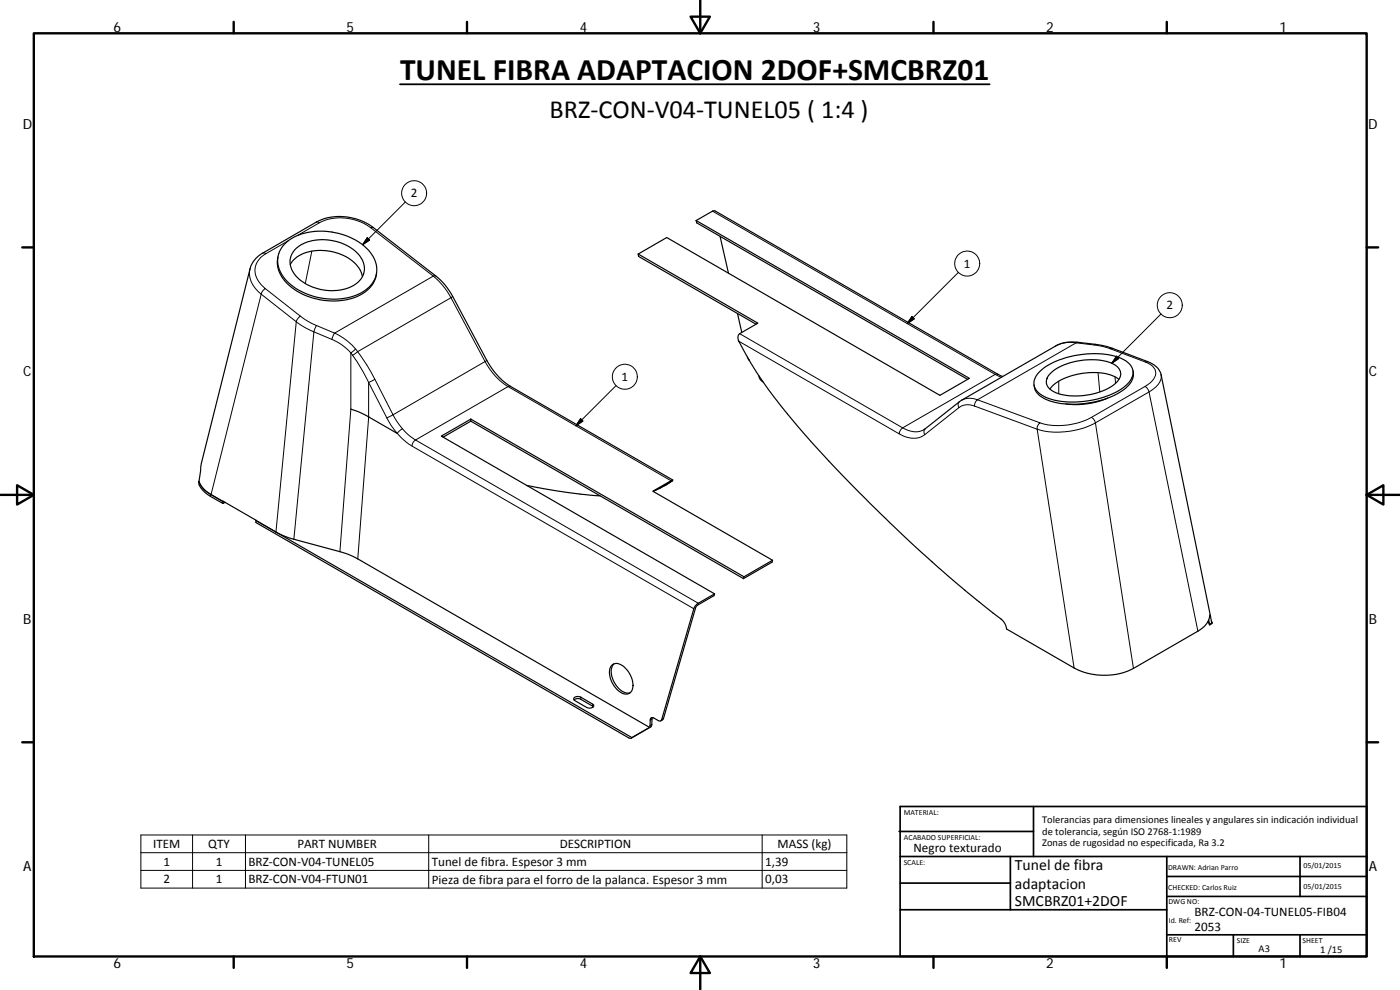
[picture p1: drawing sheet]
<svg xmlns="http://www.w3.org/2000/svg" width="420mm" height="297mm" viewBox="0 0 420 297" stroke-linecap="round" stroke-linejoin="round" font-family="sans-serif">
<g fill="none" stroke="#000" stroke-width=".36">
<path d="M83.4 77.1a9.4 9.4 0 0 0 4.7 9.6 20.6 20.6 0 0 0 20.4 1.6 8.4 8.4 0 0 0 4.5-6.3M85.9 72.8a17.6 17.6 0 0 1 15.7-2.8 14.9 14.9 0 0 1 11.2 8.9 7.6 7.6 0 0 1-4.4 9 20.2 20.2 0 0 1-22.9-4.2 7.4 7.4 0 0 1 .4-10.9zM87.1 79.4a10.1 10.1 0 0 1 9.8-4.2 13.1 13.1 0 0 1 11.3 6.1l.6 1.7M88.8 74.6a14.2 14.2 0 0 1 15.1-1 8.3 8.3 0 0 1 5.5 7.5 7.1 7.1 0 0 1-6 5.7 15.3 15.3 0 0 1-14.9-4.4 5.6 5.6 0 0 1 .3-7.8zM191.5 76.2l35.9 20.8-5.4 3.1a1.74 1.74 0 0 0-.3 2.3l3.2 5.7a135 135 0 0 0 17.5 23.2 449.5 449.5 0 0 0 58.6 54.9l.7 1 .4 1.5 20.3 11.7a19.7 19.7 0 0 0 17.8 .2l19.3-11.2a6.4 6.4 0 0 0 3.7-5l.6 2.4M191.5 76.2l.2 .7 35.2 20.4M208.9 66.2l4.9-2.8 .8-.1 86.3 49.7M208.9 66.2l.2 .7 81.3 46.9M208.9 66.2l82 47.3-8.8 5.1-82-47.3-8.6 4.9M216.1 70.9l2.5 11.1M221.3 94l1.3 5.8M224.3 107.1l.6 1"/>
<path d="M227.8 112.8a2.3 2.3 0 0 0 1.2 1.8M312.1 111.4a25.8 25.8 0 0 1 17.8-5.2 12.5 12.5 0 0 1 9.5 3.5 4.2 4.2 0 0 1-1.4 5.8 25.9 25.9 0 0 1-17.1 5.1 13.9 13.9 0 0 1-9.8-3.4 4.1 4.1 0 0 1 1-5.8zM315.4 111.9a19.8 19.8 0 0 1 18.6-2.8 3.3 3.3 0 0 1 2.3 2.9 3.3 3.3 0 0 1-1.8 3.2 20 20 0 0 1-18.1 2.4 3.2 3.2 0 0 1-2.3-2.5 3.2 3.2 0 0 1 1.3-3.2zM332.4 119.4a24.3 24.3 0 0 1-12.5 1.8M335.8 113.8a15.3 15.3 0 0 0-12-1.6l-.8 .2a12.9 12.9 0 0 0-7.9 4.4M340 111.3a5.4 5.4 0 0 1-2.7 5.6 27.7 27.7 0 0 1-22.9 3.2 5.5 5.5 0 0 1-4.1-4.6M105.3 122.7l4.7 2 9.2 5.3M119.2 130h.1M141.3 125.8l82 47.3M141.3 125.8v.6M141.3 126.4l81.8 47.2M141.3 125.8l-8.9 5.1 82 47.3"/>
<path d="M141.3 126.4l-8.3 4.8M277.3 128.9l11.3-8.8 28.1-16.2a10.4 10.4 0 0 1 6.6-1.2l8.8 1.2 12.4 4.6a5.8 5.8 0 0 1 4 3.9l14.8 72.6M59.6 144.5l.1 .6a6.6 6.6 0 0 0 3.5 3.8l3.7 2.2M59.7 144.4a7.3 7.3 0 0 0 3.6 4l3.6 2.1-3.7-2.2a8.1 8.1 0 0 1-3.6-3.8M59.7 144.4l-.1 .1M66.9 151.1v-.7l9.9 5.7v.7l111.9 64.6 .5 .1 .4-.2M67.4 150.6l-.5 .5M76.8 156.2h.1M76.8 156.2l112.8 65.1M82.8 159.6l3.7 1.7 15.5 4.2 2.5 .8 2.2 1 88.2 50.9M158.1 145.6l12.1 2.1 9.9 1.1M198.1 146.5l-1.5 .7"/>
<path d="M198.1 146.5h-.1M201.2 144.6l-5.1 2.9M201.2 144.6l-3.1 1.9M201.8 144.3l.1-.3-6 3.4 35.9 20.7M201.8 144.3l-2.4 1.4M201.8 144.3l-.6 .3M201.9 144l-48.7-28.1a21 21 0 0 1-7.1-7.8l-10.2-19.2a18.9 18.9 0 0 0-5.1-6.1l-18.8-14.6a16.5 16.5 0 0 0-17.1-1.5l-16 9.2a7.8 7.8 0 0 0-3.9 4.7l-14.6 58.4-.7 5.4M214.4 178.2l-.1 .5-4.9 2.8-.6 .7-9.7 33.4-.8 .7M214.4 178.2l-4.8 2.8-1.3 1.4-9.7 33.5-.3 .4h-.4l-1.7-.9a.64 .64 0 0 0-.7 0 .64 .64 0 0 0-.4 .6l-.2 2.2M223.3 173.1l-.2 .5M231.8 168.1l-.1 .6-8.6 4.9M231.8 168.1l-8.5 5"/>
<path d="M183.6 199.6a2.83 2.83 0 0 1 4.1 .9 6.1 6.1 0 0 1 1.7 7.1 2.74 2.74 0 0 1-4.1-.6 6.5 6.5 0 0 1-1.9-7.1zM184.3 199.2a4.8 4.8 0 0 0 .2 5.8 4.6 4.6 0 0 0 4.6 2.9M362.7 186l.3 1.5-.5-1M363.5 186.3l.3 .5M363.8 186.8l-.1 .3-.7 .4M172.3 210a1.7 1.7 0 0 1 2-.2l3.8 2.2M172.3 209.4a1.77 1.77 0 0 1 2-.2l3.5 2a.65 .65 0 0 1 .3 .9 .65 .65 0 0 1-.8 .3h-1l-3.8-2.2-.3-.4zM194.9 218.2l-5.3 3.1M195.8 215.3l-.4 2.7-5.9 3.5"/>
</g>
<circle cx="66.9" cy="150.5" r=".18" fill="#000"/>
<g fill="none" stroke="#000" stroke-width=".3">
<path d="M79.8 76.1a5.7 5.7 0 0 0-1.2 9.6l1 .9-.8 .7-.4 1-15.1 60.1M86.5 72.3l-6.7 3.8-.9-.2M93.6 75.4l-2 9.7M94.9 66.7a3.6 3.6 0 0 0 2.8-.7 15.5 15.5 0 0 1 13.5 2.3M95.9 66.8l-6.7 3.9M110.2 71.3l.7 .7-2.1 1.4zM112 68.2l-.8 .1 18.8 14.5-29.6 17.1a18.4 18.4 0 0 1 6.3 4.8l-1.4 1.2M121.7 60.6l-12.9 12.8M213.8 63.4l84.9 48.9h.7M75 80.6a7.5 7.5 0 0 0 3.4 7.7l11.2 8.7 4.6 2.6M79.6 86.6l10.6 8.3-1 .9-.3 .7-6.1 63.1M90.2 94.9l2.2 1.5 2.6 1.3-.8 1.9"/>
<path d="M94.2 99.6l-6 62.2M94.2 99.6l5.4 2.2M95 97.7l5.4 2.2-.8 1.9M130.8 82.8h-.8a21.3 21.3 0 0 1 5.3 6.5l-28 16.2 2.8 4 2.4 4.3-1.9 .9M135.9 88.9l-.6 .4 10.3 19.2-27.6 16 2.8 4.1M273.7 95l.7 .7-2.1 1.4zM287.6 81.7l-15.3 15.4M348.4 94.2l-14.7 14.8M99.6 101.8a14.9 14.9 0 0 1 5.7 4.1M105.3 105.9l.5 .7M105.3 105.9v16.8l-3.3 42.8M105.8 106.6l3.2 4.9 1.6 3.2"/>
<path d="M106.7 104.7l.6 .8-1.5 1.1M110.6 114.7l5.5 10.7M110.6 114.7v10.4M112.5 113.8l5.5 10.7-1.9 .9M146.1 108.1l-.5 .4a19.7 19.7 0 0 0 6.9 7.5M152.5 116l-27.8 16-1.8-1.2-2.1-2.2-1.6 1.4M152.5 116l48.9 28.3M153.2 115.9l-.7 .1M184.9 115.7l-12.1 12M221.7 102.4l48.2 27.8a2.44 2.44 0 0 1 1-1.8M222 100.1l48.9 28.3M300.6 113.2l-1.9-.9-27.8 16.1"/>
<path d="M316.7 103.9a9.2 9.2 0 0 1 6.2-1l-29.5 17.1 18.7 6.9a2.08 2.08 0 0 0-.8 1.9M317.7 114.4v3.8M323.3 102.7l-.4 .2 5.5 .6M328.7 103.3l-.3 .2 2.6 .4 2.2 .7M329.5 111.8l.6 5.8M333.9 104.5l-.7 .1 10.6 4M334.6 113.1l.2 1.9M335.1 106.9l.7 .7-2.1 1.4zM344.5 108.5l-.7 .1a3.6 3.6 0 0 1 2.9 4.1 6.2 6.2 0 0 1-3.1 3.3M348.5 112.4a5.1 5.1 0 0 1-3.1 4.8l-16.7 9.7M110.6 125.1l-3.2 42.6M116.1 125.4l1.2 2.1 1.9 2.5"/>
<path d="M119.2 130a17.5 17.5 0 0 0 4.4 3.8M174.2 125.6l.8 .7-2.2 1.4zM269.9 130.2a6.8 6.8 0 0 0 7.6 .2M270.9 128.4a6.3 6.3 0 0 0 6.4 .5M277.7 128.7a1.35 1.35 0 0 0-.2 1.7M287.8 122.3l-10.3 8.1M287.9 120.5a1.35 1.35 0 0 0-.1 1.8M288.6 120.1a5.5 5.5 0 0 1 4.8-.1 2.15 2.15 0 0 0-.9 1.8M292.5 121.8l18.8 7M292.5 121.8a4.7 4.7 0 0 0-4.7 .5M311.3 128.8l11.1 71.6M312.1 126.9a20.6 20.6 0 0 0 15.4-1.7 2.4 2.4 0 0 1 1.2 1.7"/>
<path d="M327.5 125.2l16.1-9.2a2.28 2.28 0 0 1 1.2 1.6l14.7 71.8M328.7 126.9a24.1 24.1 0 0 1-17.4 1.9M328.7 126.9l11.5 73.7M63.2 148.3v.6M201 144.6l.1 .1M209.6 181l-84.9-49a2.28 2.28 0 0 0-1.1 1.8l84.6 48.8M363.3 184.9l-.3 .1M363.7 186.9l-.7 .4M174.3 209.2v.6M177.8 211.2v.7M195.6 217.4l-.5 .3M195.7 215.7l-.6 .3"/>
<path d="M199.1 215.6l-.5 .3M42.3 250.5h211.8v16h-211.8zM42.3 255.8h211.8M57.8 250.5v16M73.7 250.5v16M128.7 250.5v16M228.7 250.5v16M42.3 261.2h211.8"/>
<circle cx="124.3" cy="58" r="3.7"/>
<circle cx="290.3" cy="79.1" r="3.8"/>
<circle cx="351.1" cy="91.6" r="3.7"/>
<circle cx="187.5" cy="113" r="3.7"/>
</g>
<g fill="none" stroke="#000" stroke-width=".71">
<path d="M10.1 10h400.1v277h-400.1zM70.1 6.6v3.4M140.2 6.6v3.4M207.3 5h5.8l-2.9 5zM210.2 0v10M280.2 6.6v3.4M350.2 6.6v3.4M6.7 74.2h3.4M410.2 74.2h3.4M.2 148.5h9.9M5.1 145.6l5 2.9-5 2.9zM410.2 148.5l5-2.9v5.8z"/>
<path d="M410.2 148.5h9.9M6.7 222.7h3.4M410.2 222.7h3.4M70.1 287v3.4M140.2 287v3.4M210.2 287l2.9 5h-5.8zM210.2 287v10M280.2 287v3.4M350.2 287v3.4"/>
</g>
<g fill="none" stroke="#000" stroke-width=".51">
<path d="M269.8 249.5h40.4M270.1 257h140.1M270.1 242h140.1v45h-140.1zM303.2 257v16M310.2 242v15M350.2 257v30M390.2 257v12M270.1 273h80.1M270.1 265h33.1M350.2 269h60M350.2 263h60M350.2 280.5h60"/>
<path d="M370.2 280.5v6.5M390.2 280.5v6.5"/>
</g>
<path d="M120 25.3h177" fill="none" stroke="#000" stroke-width=".53"/>
<path d="M110.2 71.3l.7 .7-2.1 1.4zM273.7 95l.7 .7-2.1 1.4zM335.1 106.9l.7 .7-2.1 1.4zM174.2 125.6l.8 .7-2.2 1.4z" fill="#000" stroke="#000" stroke-width=".3"/>
<text font-size="9.4" x="120" y="24">TUNEL FIBRA ADAPTACION 2DOF+SMCBRZ01</text>
<text font-size="7.9" x="164.9" y="35.5">BRZ‐CON‐V04‐TUNEL05 ( 1:4 )</text>
<g font-size="4.7">
<text x="304.6" y="261.2">Tunel de fibra</text>
<text x="304.6" y="266.6">adaptacion</text>
<text x="304.6" y="272">SMCBRZ01+2DOF</text>
</g>
<g font-size="4.2">
<text x="34" y="9.6">6</text>
<text x="104" y="9.6">5</text>
<text x="174" y="9.6">4</text>
<text x="244" y="9.6">3</text>
<text x="314" y="9.6">2</text>
<text x="384" y="9.6">1</text>
<text x="6.8" y="38.7">D</text>
<text x="410.6" y="38.7">D</text>
<text x="7" y="112.9">C</text>
<text x="410.8" y="112.9">C</text>
<text x="7" y="187.1">B</text>
<text x="410.8" y="187.1">B</text>
<text x="7" y="261.3">A</text>
<text x="410.8" y="261.3">A</text>
<text x="34" y="290.4">6</text>
<text x="104" y="290.4">5</text>
<text x="174" y="290.4">4</text>
<text x="244" y="290.4">3</text>
<text x="314" y="290.4">2</text>
<text x="384" y="290.4">1</text>
</g>
<g font-size="3.9">
<text x="123.3" y="59.2">2</text>
<text x="289.3" y="80.4">1</text>
<text x="350.1" y="92.9">2</text>
<text x="186.6" y="114.3">1</text>
<text x="45.9" y="254.4">ITEM</text>
<text x="62.5" y="254.4">QTY</text>
<text x="89.2" y="254.4">PART NUMBER</text>
<text x="168" y="254.4">DESCRIPTION</text>
<text x="233.4" y="254.5">MASS (kg)</text>
<text x="274.1" y="255.6">Negro texturado</text>
<text x="49.1" y="259.7">1</text>
<text x="64.8" y="259.7">1</text>
<text x="74.6" y="259.8">BRZ‐CON‐V04‐TUNEL05</text>
<text x="129.6" y="259.8">Tunel de fibra. Espesor 3 mm</text>
<text x="229.6" y="259.8">1,39</text>
<text x="49.1" y="265.1">2</text>
<text x="64.8" y="265">1</text>
<text x="74.6" y="265.1">BRZ‐CON‐V04‐FTUN01</text>
<text x="129.6" y="265.1">Pieza de fibra para el forro de la palanca. Espesor 3 mm</text>
<text x="229.6" y="265.1">0,03</text>
<text x="358.5" y="274.9">BRZ‐CON‐04‐TUNEL05‐FIB04</text>
<text x="358.5" y="279.4">2053</text>
</g>
<g font-size="3.1">
<text x="312.8" y="246.8">Tolerancias para dimensiones lineales y angulares sin indicación individual</text>
<text x="312.8" y="250.4">de tolerancia, según ISO 2768‐1:1989</text>
<text x="312.8" y="254">Zonas de rugosidad no especificada, Ra 3.2</text>
<text x="377.7" y="285.6">A3</text>
<text x="396.2" y="285.9">1 /15</text>
</g>
<g font-size="2.4">
<text x="271.2" y="244.4">MATERIAL:</text>
<text x="271.3" y="251.9">ACABADO SUPERFICIAL:</text>
<text x="271.2" y="259.7">SCALE:</text>
<text x="350.6" y="260.9">DRAWN: Adrian Parro</text>
<text x="391.2" y="260.6">05/01/2015</text>
<text x="350.6" y="267">CHECKED: Carlos Ruiz</text>
<text x="391.2" y="266.6">05/01/2015</text>
<text x="350.7" y="271.4">DWG NO:</text>
<text x="350.8" y="276.8">Id. Ref:</text>
<text x="350.8" y="282.8">REV</text>
<text x="371.2" y="282.9">SIZE</text>
<text x="390.9" y="282.9">SHEET</text>
</g>
</svg>
